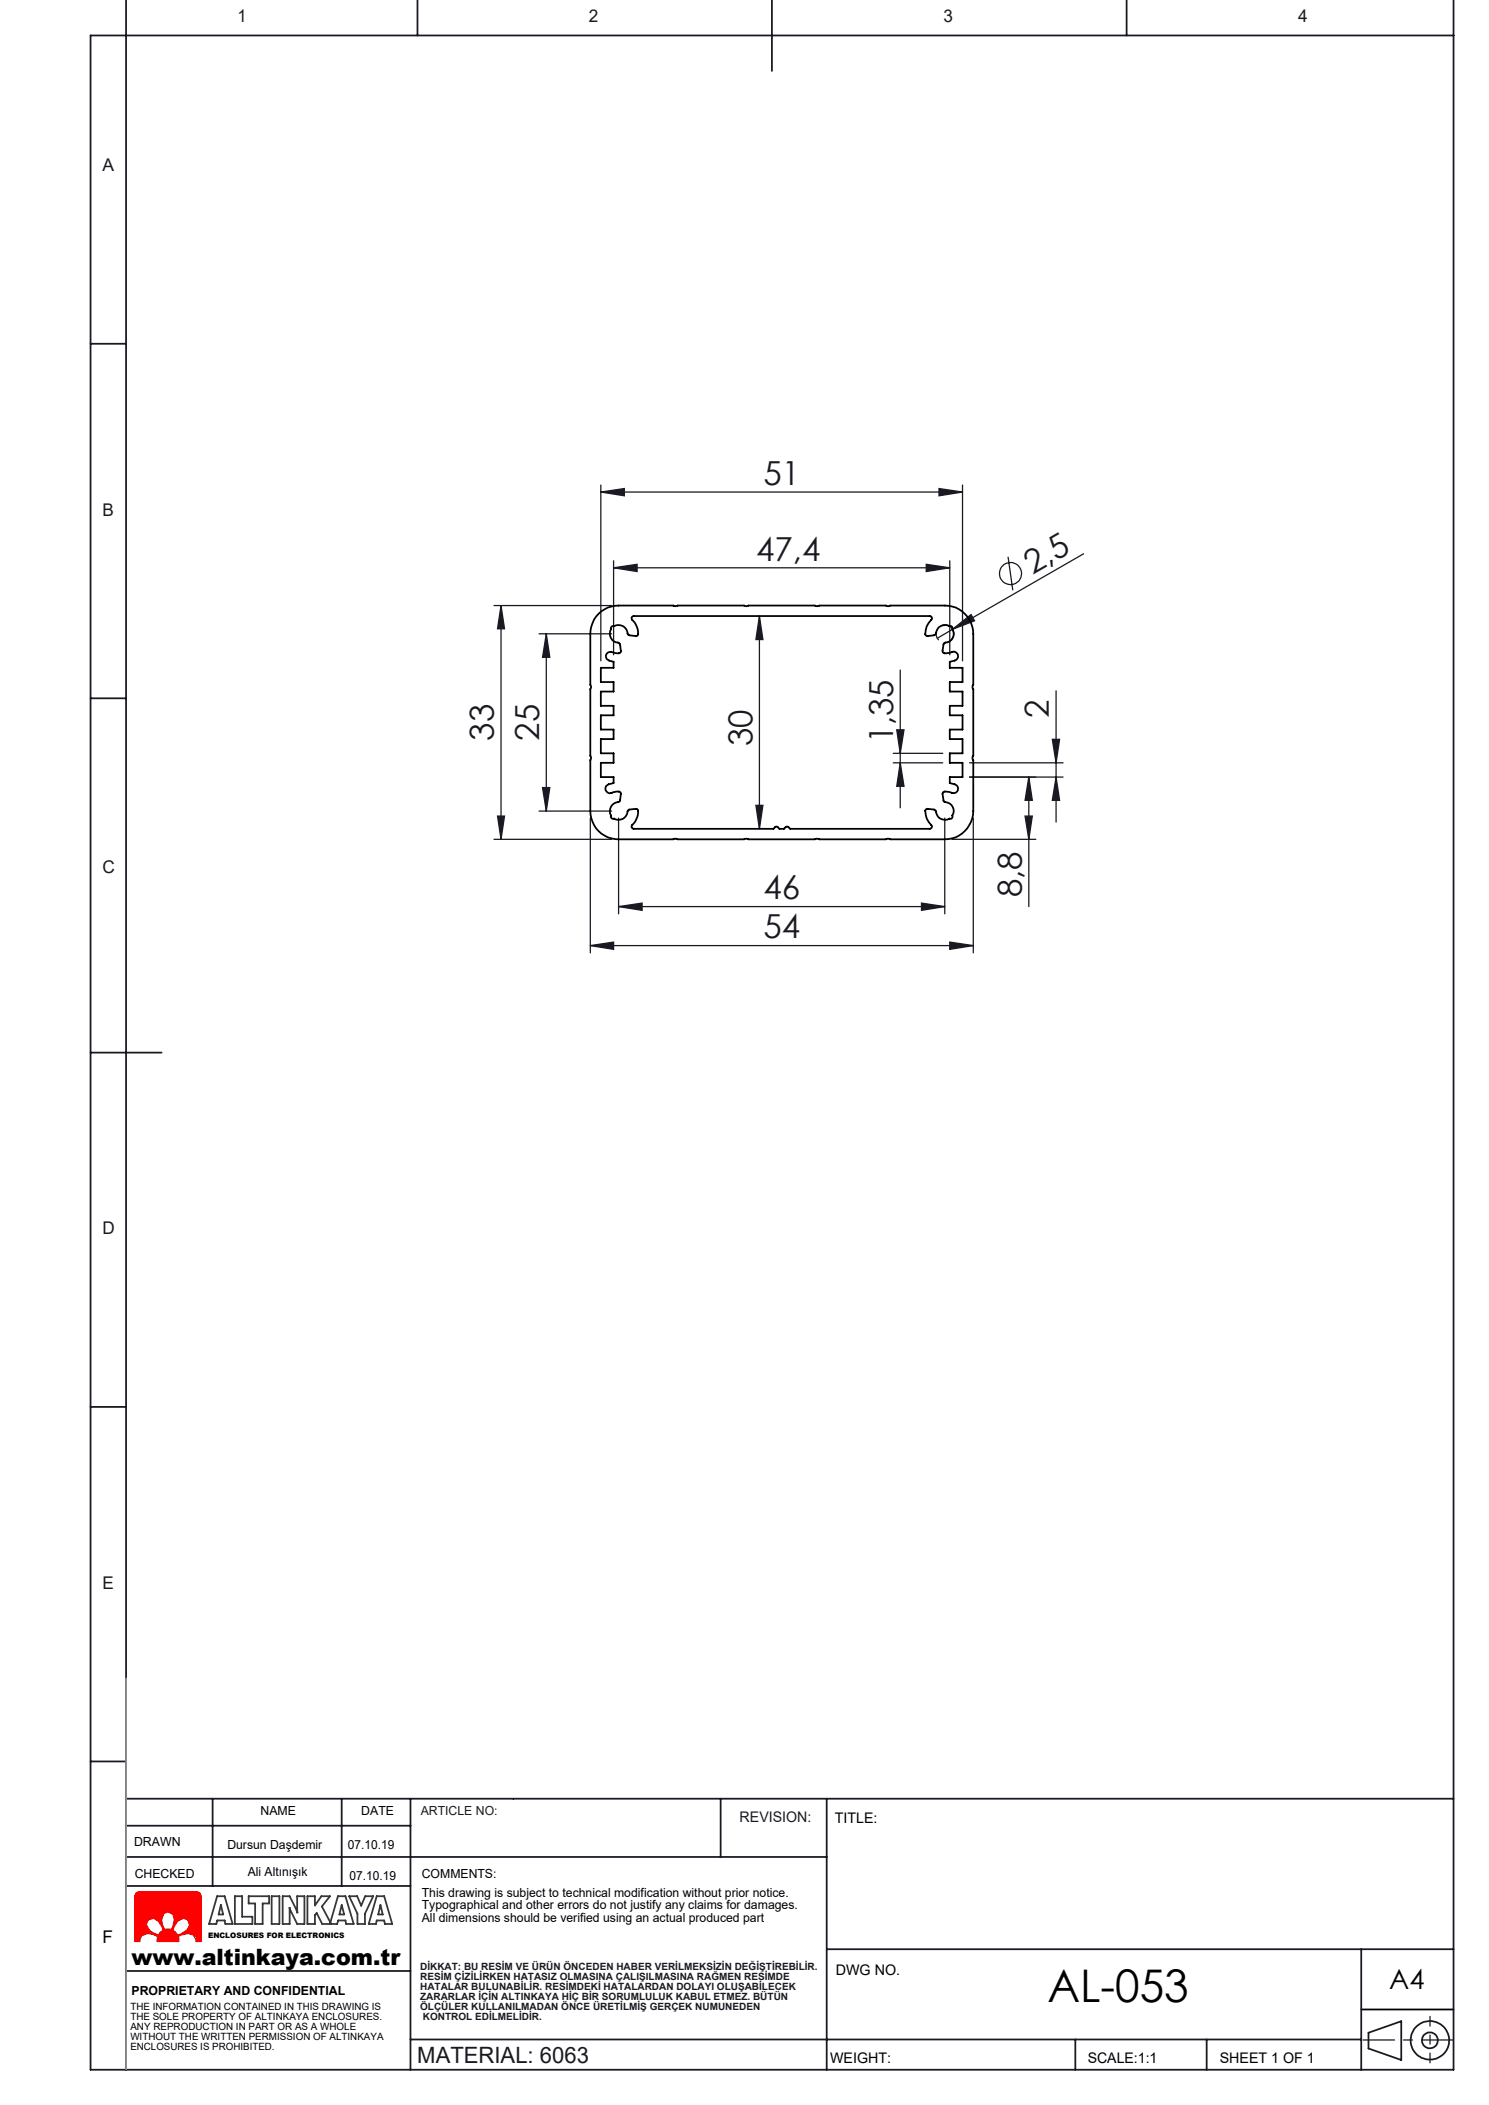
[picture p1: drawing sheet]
<svg xmlns="http://www.w3.org/2000/svg" width="210mm" height="297mm" viewBox="0 0 210 297" stroke-linecap="round" stroke-linejoin="round" font-family="sans-serif">
<path d="M19.2 267l.4-.1h8.2l.4 .2 .2 .4v6.4h-.8l.1-.2-.4-.7-.8-.2-.9 .2-.4 .2v.7h-3v-.7l-.6-.3-.8-.1-.8 .3-.3 .6 .1 .2h-.8v-6.4zM20.9 270.9l.8-.3 .6 .5 .6 .8 .1 .4-.4 .4-.3 .3-.6-.2-.6-.5-.5-.8zM23.1 270l.6-.3 .7 .4 .2 .8-.2 .9-.2 .4h-.5h-.5l-.3-.6-.1-.7zM25 271.1l.9-.5 .6 .3 .2 .8-.3 .6-.9 .6-.5 .1-.3-.4-.3-.3 .2-.6z" fill="none" stroke="#e13800" stroke-width=".18"/>
<g fill="none" stroke="#191924" stroke-width=".25">
<path d="M17.8 0v292M58.9 0v5M108.9 0v10M158.9 0v5M205 0v292h-192.2v-287h192.2M12.8 48.5h5M12.8 98.5h5M12.8 148.5h10M12.8 198.5h5M12.8 248.5h5M17.8 253.8h187.2M17.8 257.6h40.1"/>
<path d="M30 253.8v12.3M48.2 253.8v12.3M57.9 253.8v38.2M101.6 253.8v8.2M116.6 253.8v38.2M17.8 262h98.8M17.8 266.1h40.1M17.8 278.1h40.1M116.6 275h88.4M192 275v17M57.9 287.8h134.1M151.7 287.8v4.2"/>
<path d="M170.2 287.8v4.2M193 286.8l4.6-1.6v5.5l-4.6-1.7z"/>
<circle cx="201.7" cy="287.9" r="2.71"/>
<circle cx="201.7" cy="287.9" r="1.13"/>
</g>
<path d="M30.6 267.5h1.1l1.1 4h-1l-.1-.5h-1.1l-.1 .5h-1zM31.2 268.8l.3 1.3h-.7zM33.1 267.5h1v2.9h1.5v1.1h-2.5zM35.1 267.5h2.9v1.1h-1v2.9h-1v-2.9h-.9zM38.3 267.5h1.1v4h-1.1zM39.9 267.5h1l.9 1.9 .1 .5v-2.4h1v4h-1l-1.1-2.4 .1 2.4h-1zM46.5 271.5l1.2-4h1l1.2 4h-1.1l-.1-.5h-1l-.1 .5h-2.2l-.7-1.6-.3 .3v1.3h-1v-4h1v1.3l.9-1.3h1.2l-1.1 1.5 1.3 2.5M48.2 268.8l.3 1.3h-.6zM49.2 267.5h1.2l.5 1.4 .6-1.4h1.1l-1.1 2.5v1.5h-1.1v-1.5zM53.1 267.5h1.1l1.1 4h-1l-.1-.5h-1.1l-.1 .5h-1zM53.7 268.8l.3 1.3h-.7z" fill="none" stroke="#373737" stroke-width=".25"/>
<path d="M17.8 236.8v55.2" fill="none" stroke="#000" stroke-width=".18"/>
<path d="M192 283.5h13" fill="none" stroke="#000" stroke-width=".25"/>
<path d="M192.2 287.8h12.7" fill="none" stroke="#191924" stroke-width=".18" stroke-dasharray="15.2 1.3 1.3 1.3" stroke-dashoffset="10.8"/>
<path d="M201.7 284.5v6.5" fill="none" stroke="#191924" stroke-width=".18" stroke-dasharray="15.2 1.3 1.3 1.3" stroke-dashoffset="13.9"/>
<path d="M17.8 236.8v55.2" fill="none" stroke="#c0c0c0" stroke-width=".18"/>
<path d="M25 271.1a.92 .92 0 0 1 1.1-.4 .92 .92 0 0 1 .6 1v.1a2.21 2.21 0 0 1-1.7 1.2l-.2-.4-.4-.3 .4-.9zM20.8 270.9a1.01 1.01 0 0 1 1.7 .3l.5 1.1-.5 .4a.42 .42 0 0 1-.7 .1 1.29 1.29 0 0 1-1-1.8zM19.2 267.1l-.2 .3v6.5h.8l-.1-.1a1.06 1.06 0 0 1 1.5-1l.6 .2a.38 .38 0 0 1 .3 .2 .38 .38 0 0 1 .1 .4v.3h3v-.3a.31 .31 0 0 1 0-.3 .31 .31 0 0 1 .3-.2l.3-.2a1.46 1.46 0 0 1 1.8 .5v.5h.8v-6.5l-.3-.4-8.6-.1zM23 270a.92 .92 0 0 1 1.1-.2 .92 .92 0 0 1 .5 1v.6l-.2 .4a.35 .35 0 0 1-.2 .4 .35 .35 0 0 1-.4 0h-.3a.34 .34 0 0 1-.4-.1 .34 .34 0 0 1-.1-.3 1.86 1.86 0 0 1 0-1.8z" fill-rule="evenodd" fill="#f00"/>
<g fill="none" stroke="#191924" stroke-width=".18">
<path d="M84.7 69.4l3.4-.5v1.1zM84.7 68.4v24.8M84.7 69.4h51M86.5 79.1v13.3M130.6 79.6l3.3 .5-3.3 .5zM132.4 68.9l3.3 .5-3.3 .6zM133.9 79.1v13.3M135.7 68.4v24.8M142.2 78.6l.6 4.7M152.8 78.1l-18.5 10.7M69.7 85.4h16.6M70.7 85.4v33"/>
<path d="M70.7 85.4l.5 3.3h-1zM76 89.4h10.3M77 89.4v25M77 89.4l.5 3.3h-1zM86.5 80.1l3.4-.5v1zM86.5 80.1h47.4M107.1 86.9v30M107.1 86.9l.5 3.3h-1zM127 94.5v19.5M134.3 88.8l2.6-2.1 .5 .9zM134.3 88.8l-2.1 1.3M148.9 97.5v18.5"/>
<path d="M69.7 118.4h16.6M70.2 115.1h1l-.5 3.3zM76 114.4h10.3M76.5 111.1h1l-.5 3.3zM83.3 115.4v19M87.2 115.4v13.5M106.6 113.6h1l-.5 3.3zM126 106.3h7M126 107.6h7M126.5 103h1l-.5 3.3zM127 107.6l.5 3.3h-1zM133.2 115.4v13.5"/>
<path d="M134.3 118.4h11.8M136.7 107.6h13.2M136.7 109.6h13.2M137.3 115.4v19M144.6 115.1h1l-.5 3.3zM145.1 109.6l.5 3.3h-1zM145.1 109.6v18.3M148.4 104.3h1l-.5 3.3zM148.9 109.6l.5 3.3h-1zM83.3 133.4l3.2-.5v1zM83.3 133.4h54M87.2 127.9l3.4-.5v1z"/>
<path d="M87.2 127.9h46M130 127.4l3.2 .5-3.2 .5zM133.9 132.9l3.4 .5-3.4 .5z"/>
<circle cx="142.5" cy="80.9" r="1.56"/>
</g>
<path d="M134.5 89a1.25 1.25 0 0 0-2.1-.5 1.25 1.25 0 0 0 .5 2.1 1.25 1.25 0 0 0 1.6-1.4v-.2" fill="none" stroke="#191924" stroke-width=".18" stroke-dasharray="15.2 1.3 1.3 1.3" stroke-dashoffset="13.2" stroke-linecap="butt"/>
<g fill="#191924">
<path d="M134.3 88.8l2.6-2.1 .5 .9z"/>
<path d="M130.6 79.6l3.3 .5-3.3 .5zM86.5 80.1l3.4-.5v1z"/>
<path d="M83.3 133.4l3.2-.5v1zM133.9 132.9l3.4 .5-3.4 .5z"/>
<path d="M87.2 127.9l3.4-.5v1zM130 127.4l3.2 .5-3.2 .5z"/>
<path d="M84.7 69.4l3.4-.5v1.1zM132.4 68.9l3.3 .5-3.3 .6z"/>
<path d="M126.5 103h1l-.5 3.3zM127 107.6l.5 3.3h-1z"/>
<path d="M70.7 85.4l.5 3.3h-1zM70.2 115.1h1l-.5 3.3zM77 89.4l.5 3.3h-1zM76.5 111.1h1l-.5 3.3zM107.1 86.9l.5 3.3h-1zM106.6 113.6h1l-.5 3.3zM145.1 109.6l.5 3.3h-1zM144.6 115.1h1l-.5 3.3z"/>
<path d="M148.9 109.6l.5 3.3h-1zM148.4 104.3h1l-.5 3.3z"/>
</g>
<path d="M84.4 86.6a3.8 3.8 0 0 1 2.8-1.2h7.8a.48 .48 0 0 0 .6 0h9.4a.48 .48 0 0 0 .6 0h9.3a.48 .48 0 0 0 .6 0h9.5a.48 .48 0 0 0 .6 0h7.6a4 4 0 0 1 4.1 4v7.2a.48 .48 0 0 0 0 .6v9.4a.48 .48 0 0 0 0 .6v7.2a4 4 0 0 1-4.1 4h-7.6a.48 .48 0 0 0-.6 0h-9.5a.48 .48 0 0 0-.6 0h-9.3a.48 .48 0 0 0-.6 0h-9.4a.48 .48 0 0 0-.6 0h-7.8a4 4 0 0 1-3.9-4v-7.2a.48 .48 0 0 0 0-.6v-9.4a.48 .48 0 0 0 0-.6v-7.2a4.2 4.2 0 0 1 1.1-2.8zM86.3 88.4l.6-.2a1.41 1.41 0 0 1 1.7 1.3l1.1 .2 .3-.1a2.66 2.66 0 0 0-.9-2.3v-.3l.3-.1h41.7l.3 .1v.4a2.55 2.55 0 0 0-.8 2.2l.1 .1 1-.1 .3-.1a1.34 1.34 0 0 1 2-1.2l.2 .1 .1 .3a1.35 1.35 0 0 1-1.1 2l-.1 .1-.2 1a.45 .45 0 0 0 .7 .3h.3a.78 .78 0 0 1 1.2 .4 .62 .62 0 0 1-.4 .7l-.8 .2v.8h1.8v2h-1.8v1.4h1.8v2h-1.8v1.3h1.8v2h-1.8v1.4h1.8v2h-1.8v1.3h1.8v2h-1.8v.9l1 .3a.65 .65 0 0 1 .1 .9 .65 .65 0 0 1-.9 .1l-.6-.1a.42 .42 0 0 0-.6 .3l.2 1 .1 .1a1.29 1.29 0 0 1 1.1 2 .3 .3 0 0 1 0 .3 .3 .3 0 0 1-.4 .1 1.37 1.37 0 0 1-2-1.2l-.1-.1-1-.1-.2 .1a2.66 2.66 0 0 0 .8 2.4v.2l-.3 .1h-19.7l-.2-.2a.3 .3 0 0 0-.4 0l-.2 .2h-.7l-.3-.3h-.2l-.3 .3h-19.7l-.3-.2v-.2a2.55 2.55 0 0 0 .9-2.3l-.2-.1-1.1 .1-.2 .2a1.26 1.26 0 0 1-1.9 1.1 .32 .32 0 0 1-.3-.1 .32 .32 0 0 1-.1-.3 1.37 1.37 0 0 1 1.1-2l.2-.1 .1-1a.5 .5 0 0 0-.8-.3l-.3 .1a.66 .66 0 0 1-1-.2 .66 .66 0 0 1 .3-.9l.7-.2v-.9h-1.8v-2h1.8v-1.3h-1.8v-2h1.8v-1.4h-1.8v-2h1.8v-1.3h-1.8v-2h1.8v-1.4h-1.8v-2h1.8v-.8l-.8-.3a.64 .64 0 0 1-.1-.9 .64 .64 0 0 1 .9-.1l.5 .1a.38 .38 0 0 0 .6-.4l-.1-.9-.2-.2a1.38 1.38 0 0 1-1.2-2z" fill="none" stroke="#000" stroke-width=".25"/>
<text font-size="6.3" x="147.7" y="282.4">AL-053</text>
<g font-size="4.7" fill="#191924">
<text x="107.7" y="68.4">51</text>
<text x="106.7" y="79.1">47,4</text>
<text x="145.6" y="81.1" transform="rotate(-30 145.6 81.1)">2,5</text>
<text x="147.9" y="101.3" transform="rotate(-90 147.9 101.3)">2</text>
<text x="69.7" y="104.5" transform="rotate(-90 69.7 104.5)">33</text>
<text x="76" y="104.5" transform="rotate(-90 76 104.5)">25</text>
<text x="106.1" y="105.3" transform="rotate(-90 106.1 105.3)">30</text>
<text x="126" y="104.9" transform="rotate(-90 126 104.9)">1,35</text>
<text x="107.7" y="126.9">46</text>
<text x="144.1" y="126.6" transform="rotate(-90 144.1 126.6)">8,8</text>
<text x="107.7" y="132.4">54</text>
</g>
<text font-size="3.9" x="195.9" y="280.6">A4</text>
<text font-size="3.2" x="18.6" y="277.2">www.altinkaya.com.tr</text>
<text font-size="3.2" fill="#191924" x="58.9" y="291.1">MATERIAL: 6063</text>
<g font-size="2.5" fill="#191924">
<text x="33.5" y="3.2">1</text>
<text x="83.1" y="3.2">2</text>
<text x="133.1" y="3.2">3</text>
<text x="183.1" y="3.2">4</text>
<text x="14.5" y="24.2">A</text>
<text x="14.5" y="72.8">B</text>
<text x="14.5" y="123.2">C</text>
<text x="14.5" y="174.2">D</text>
<text x="14.5" y="224.2">E</text>
</g>
<text font-size="2.5" x="14.5" y="274.2">F</text>
<text font-size="2.1" fill="#191924" x="104.3" y="257.1">REVISION:</text>
<g font-size="2.1">
<text x="117.8" y="257.2">TITLE:</text>
<text x="117.9" y="278.6">DWG NO.</text>
<text x="117.1" y="291.1">WEIGHT:</text>
<text x="153.4" y="291.1">SCALE:1:1</text>
<text x="172" y="291.1">SHEET 1 OF 1</text>
</g>
<g font-size="1.8">
<text x="36.8" y="256.1">NAME</text>
<text x="51" y="256.1">DATE</text>
<text x="18.9" y="260.4">DRAWN</text>
<text x="32.1" y="260.9">Dursun Daşdemir</text>
<text x="49" y="260.9">07.10.19</text>
<text x="19" y="265">CHECKED</text>
<text x="35" y="264.7">Ali Altınışık</text>
<text x="49.3" y="265.2">07.10.19</text>
<text x="59.5" y="265">COMMENTS:</text>
<text x="59.5" y="267.6">This drawing is subject to technical modification without prior notice.</text>
<text x="59.5" y="269.4">Typographical and other errors do not justify any claims for damages.</text>
<text x="59.5" y="271.2">All dimensions should be verified using an actual produced part</text>
<text x="18.6" y="281.5">PROPRIETARY AND CONFIDENTIAL</text>
</g>
<text font-size="1.8" fill="#191924" x="59.3" y="256.1">ARTICLE NO:</text>
<g font-size="1.4" fill="#191924">
<text x="59.3" y="277.9">DİKKAT: BU RESİM VE ÜRÜN ÖNCEDEN HABER VERİLMEKSİZİN DEĞİŞTİREBİLİR.</text>
<text x="59.3" y="279.3">RESİM ÇİZİLİRKEN HATASIZ OLMASINA ÇALIŞILMASINA RAĞMEN RESİMDE</text>
<text x="59.3" y="280.8">HATALAR BULUNABİLİR. RESİMDEKİ HATALARDAN DOLAYI OLUŞABİLECEK</text>
<text x="59.3" y="282.2">ZARARLAR İÇİN ALTINKAYA HİÇ BİR SORUMLULUK KABUL ETMEZ. BÜTÜN</text>
<text x="59.3" y="283.6">ÖLÇÜLER KULLANILMADAN ÖNCE ÜRETİLMİŞ GERÇEK NUMUNEDEN</text>
<text x="59.6" y="285.1">KONTROL EDİLMELİDİR.</text>
</g>
<g font-size="1.4">
<text x="18.4" y="283.7">THE INFORMATION CONTAINED IN THIS DRAWING IS</text>
<text x="18.4" y="285.1">THE SOLE PROPERTY OF ALTINKAYA ENCLOSURES.</text>
<text x="18.4" y="286.5">ANY REPRODUCTION IN PART OR AS A WHOLE</text>
<text x="18.4" y="287.9">WITHOUT THE WRITTEN PERMISSION OF ALTINKAYA</text>
<text x="18.4" y="289.3">ENCLOSURES IS PROHIBITED.</text>
</g>
<text font-size="1.1" x="29.3" y="273.5">ENCLOSURES FOR ELECTRONICS</text>
</svg>
